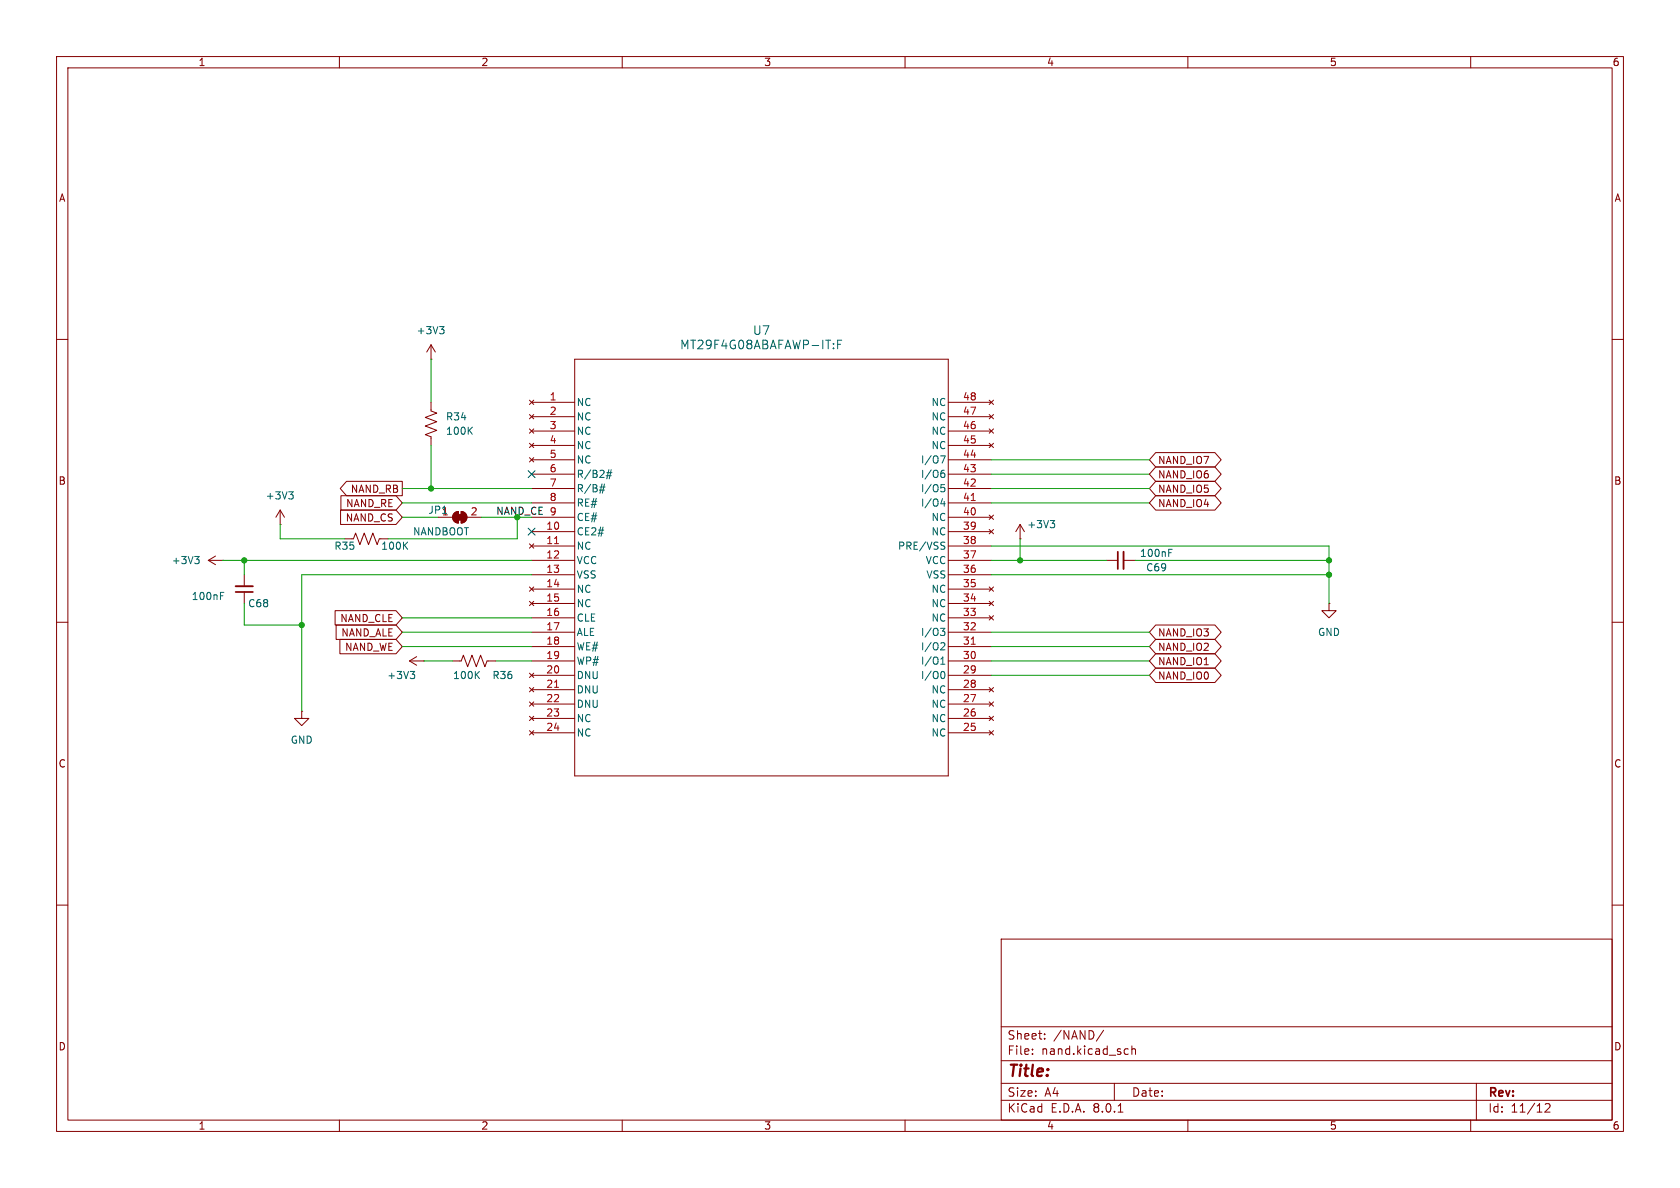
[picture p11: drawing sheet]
(kicad_sch
 (version 20231120)
 (generator "eeschema")
 (generator_version "8.0")
 (paper "A4")
 (lib_symbols
  (symbol "Device:C_Small"
   (pin_numbers hide)
   (pin_names
    (offset 0.254) hide) (exclude_from_sim no) (in_bom yes) (on_board yes)
   (property "Reference" "C" (at 0.254 1.778 0) (effects (font (size 1.27 1.27)) (justify left)))
   (property "Value" "C_Small" (at 0.254 -2.032 0) (effects (font (size 1.27 1.27)) (justify left)))
   (property "Footprint" "" (at 0 0 0) (effects (font (size 1.27 1.27)) (hide yes)))
   (property "Datasheet" "~" (at 0 0 0) (effects (font (size 1.27 1.27)) (hide yes)))
   (property "Description" "Unpolarized capacitor, small symbol" (at 0 0 0) (effects (font (size 1.27 1.27)) (hide yes)))
   (symbol "C_Small_0_1"
    (polyline (pts (xy -1.524 -0.508) (xy 1.524 -0.508)) (stroke (width 0.3302) (type default)) (fill (type none)))
    (polyline (pts (xy -1.524 0.508) (xy 1.524 0.508)) (stroke (width 0.3048) (type default)) (fill (type none))))
   (symbol "C_Small_1_1"
    (pin passive line (at 0 2.54 270) (length 2.032) (name "~" (effects (font (size 1.27 1.27)))) (number "1" (effects (font (size 1.27 1.27)))))
    (pin passive line (at 0 -2.54 90) (length 2.032) (name "~" (effects (font (size 1.27 1.27)))) (number "2" (effects (font (size 1.27 1.27)))))))
  (symbol "Device:R_US"
   (pin_numbers hide)
   (pin_names
    (offset 0)) (exclude_from_sim no) (in_bom yes) (on_board yes)
   (property "Reference" "R" (at 2.54 0 90) (effects (font (size 1.27 1.27))))
   (property "Value" "R_US" (at -2.54 0 90) (effects (font (size 1.27 1.27))))
   (property "Footprint" "" (at 1.016 -0.254 90) (effects (font (size 1.27 1.27)) (hide yes)))
   (property "Datasheet" "~" (at 0 0 0) (effects (font (size 1.27 1.27)) (hide yes)))
   (property "Description" "Resistor, US symbol" (at 0 0 0) (effects (font (size 1.27 1.27)) (hide yes)))
   (symbol "R_US_0_1"
    (polyline (pts (xy 0 -2.286) (xy 0 -2.54)) (stroke (width 0) (type default)) (fill (type none)))
    (polyline (pts (xy 0 2.286) (xy 0 2.54)) (stroke (width 0) (type default)) (fill (type none)))
    (polyline (pts (xy 0 -0.762) (xy 1.016 -1.143) (xy 0 -1.524) (xy -1.016 -1.905) (xy 0 -2.286)) (stroke (width 0) (type default)) (fill (type none)))
    (polyline (pts (xy 0 0.762) (xy 1.016 0.381) (xy 0 0) (xy -1.016 -0.381) (xy 0 -0.762)) (stroke (width 0) (type default)) (fill (type none)))
    (polyline (pts (xy 0 2.286) (xy 1.016 1.905) (xy 0 1.524) (xy -1.016 1.143) (xy 0 0.762)) (stroke (width 0) (type default)) (fill (type none))))
   (symbol "R_US_1_1"
    (pin passive line (at 0 3.81 270) (length 1.27) (name "~" (effects (font (size 1.27 1.27)))) (number "1" (effects (font (size 1.27 1.27)))))
    (pin passive line (at 0 -3.81 90) (length 1.27) (name "~" (effects (font (size 1.27 1.27)))) (number "2" (effects (font (size 1.27 1.27)))))))
  (symbol "GhazanCustom:MT29F4G08ABAEAWP-IT"
   (pin_names
    (offset 0.254)) (exclude_from_sim no) (in_bom yes) (on_board yes)
   (property "Reference" "U" (at 40.64 12.7 0) (effects (font (size 1.524 1.524))))
   (property "Value" "MT29F4G08ABAEAWP-IT:E TR" (at 40.64 10.16 0) (effects (font (size 1.524 1.524))))
   (property "Footprint" "GhazanCustom:TSOPI-48_MRN" (at 0 0 0) (effects (font (size 1.27 1.27)
    (italic yes)) (hide yes)))
   (property "Datasheet" "MT29F4G08ABAEAWP-IT:E TR" (at 0 0 0) (effects (font (size 1.27 1.27)
    (italic yes)) (hide yes)))
   (property "Description" "" (at 0 0 0) (effects (font (size 1.27 1.27)) (hide yes)))
   (symbol "MT29F4G08ABAEAWP-IT_0_1"
    (polyline (pts (xy 7.62 -66.04) (xy 73.66 -66.04)) (stroke (width 0.127) (type default)) (fill (type none)))
    (polyline (pts (xy 7.62 7.62) (xy 7.62 -66.04)) (stroke (width 0.127) (type default)) (fill (type none)))
    (polyline (pts (xy 73.66 -66.04) (xy 73.66 7.62)) (stroke (width 0.127) (type default)) (fill (type none)))
    (polyline (pts (xy 73.66 7.62) (xy 7.62 7.62)) (stroke (width 0.127) (type default)) (fill (type none)))
    (pin no_connect line (at 0 0 0) (length 7.62) (name "NC" (effects (font (size 1.27 1.27)))) (number "1" (effects (font (size 1.27 1.27)))))
    (pin input line (at 0 -22.86 0) (length 7.62) (name "CE2#" (effects (font (size 1.27 1.27)))) (number "10" (effects (font (size 1.27 1.27)))))
    (pin no_connect line (at 0 -25.4 0) (length 7.62) (name "NC" (effects (font (size 1.27 1.27)))) (number "11" (effects (font (size 1.27 1.27)))))
    (pin power_in line (at 0 -27.94 0) (length 7.62) (name "VCC" (effects (font (size 1.27 1.27)))) (number "12" (effects (font (size 1.27 1.27)))))
    (pin power_in line (at 0 -30.48 0) (length 7.62) (name "VSS" (effects (font (size 1.27 1.27)))) (number "13" (effects (font (size 1.27 1.27)))))
    (pin no_connect line (at 0 -33.02 0) (length 7.62) (name "NC" (effects (font (size 1.27 1.27)))) (number "14" (effects (font (size 1.27 1.27)))))
    (pin no_connect line (at 0 -35.56 0) (length 7.62) (name "NC" (effects (font (size 1.27 1.27)))) (number "15" (effects (font (size 1.27 1.27)))))
    (pin input line (at 0 -38.1 0) (length 7.62) (name "CLE" (effects (font (size 1.27 1.27)))) (number "16" (effects (font (size 1.27 1.27)))))
    (pin input line (at 0 -40.64 0) (length 7.62) (name "ALE" (effects (font (size 1.27 1.27)))) (number "17" (effects (font (size 1.27 1.27)))))
    (pin input line (at 0 -43.18 0) (length 7.62) (name "WE#" (effects (font (size 1.27 1.27)))) (number "18" (effects (font (size 1.27 1.27)))))
    (pin input line (at 0 -45.72 0) (length 7.62) (name "WP#" (effects (font (size 1.27 1.27)))) (number "19" (effects (font (size 1.27 1.27)))))
    (pin no_connect line (at 0 -2.54 0) (length 7.62) (name "NC" (effects (font (size 1.27 1.27)))) (number "2" (effects (font (size 1.27 1.27)))))
    (pin no_connect line (at 0 -48.26 0) (length 7.62) (name "DNU" (effects (font (size 1.27 1.27)))) (number "20" (effects (font (size 1.27 1.27)))))
    (pin no_connect line (at 0 -50.8 0) (length 7.62) (name "DNU" (effects (font (size 1.27 1.27)))) (number "21" (effects (font (size 1.27 1.27)))))
    (pin no_connect line (at 0 -53.34 0) (length 7.62) (name "DNU" (effects (font (size 1.27 1.27)))) (number "22" (effects (font (size 1.27 1.27)))))
    (pin no_connect line (at 0 -55.88 0) (length 7.62) (name "NC" (effects (font (size 1.27 1.27)))) (number "23" (effects (font (size 1.27 1.27)))))
    (pin no_connect line (at 0 -58.42 0) (length 7.62) (name "NC" (effects (font (size 1.27 1.27)))) (number "24" (effects (font (size 1.27 1.27)))))
    (pin no_connect line (at 81.28 -58.42 180) (length 7.62) (name "NC" (effects (font (size 1.27 1.27)))) (number "25" (effects (font (size 1.27 1.27)))))
    (pin no_connect line (at 81.28 -55.88 180) (length 7.62) (name "NC" (effects (font (size 1.27 1.27)))) (number "26" (effects (font (size 1.27 1.27)))))
    (pin no_connect line (at 81.28 -53.34 180) (length 7.62) (name "NC" (effects (font (size 1.27 1.27)))) (number "27" (effects (font (size 1.27 1.27)))))
    (pin no_connect line (at 81.28 -50.8 180) (length 7.62) (name "NC" (effects (font (size 1.27 1.27)))) (number "28" (effects (font (size 1.27 1.27)))))
    (pin bidirectional line (at 81.28 -48.26 180) (length 7.62) (name "I/O0" (effects (font (size 1.27 1.27)))) (number "29" (effects (font (size 1.27 1.27)))))
    (pin no_connect line (at 0 -5.08 0) (length 7.62) (name "NC" (effects (font (size 1.27 1.27)))) (number "3" (effects (font (size 1.27 1.27)))))
    (pin bidirectional line (at 81.28 -45.72 180) (length 7.62) (name "I/O1" (effects (font (size 1.27 1.27)))) (number "30" (effects (font (size 1.27 1.27)))))
    (pin bidirectional line (at 81.28 -43.18 180) (length 7.62) (name "I/O2" (effects (font (size 1.27 1.27)))) (number "31" (effects (font (size 1.27 1.27)))))
    (pin bidirectional line (at 81.28 -40.64 180) (length 7.62) (name "I/O3" (effects (font (size 1.27 1.27)))) (number "32" (effects (font (size 1.27 1.27)))))
    (pin no_connect line (at 81.28 -38.1 180) (length 7.62) (name "NC" (effects (font (size 1.27 1.27)))) (number "33" (effects (font (size 1.27 1.27)))))
    (pin no_connect line (at 81.28 -35.56 180) (length 7.62) (name "NC" (effects (font (size 1.27 1.27)))) (number "34" (effects (font (size 1.27 1.27)))))
    (pin no_connect line (at 81.28 -33.02 180) (length 7.62) (name "NC" (effects (font (size 1.27 1.27)))) (number "35" (effects (font (size 1.27 1.27)))))
    (pin power_in line (at 81.28 -30.48 180) (length 7.62) (name "VSS" (effects (font (size 1.27 1.27)))) (number "36" (effects (font (size 1.27 1.27)))))
    (pin power_in line (at 81.28 -27.94 180) (length 7.62) (name "VCC" (effects (font (size 1.27 1.27)))) (number "37" (effects (font (size 1.27 1.27)))))
    (pin power_in line (at 81.28 -25.4 180) (length 7.62) (name "PRE/VSS" (effects (font (size 1.27 1.27)))) (number "38" (effects (font (size 1.27 1.27)))))
    (pin no_connect line (at 81.28 -22.86 180) (length 7.62) (name "NC" (effects (font (size 1.27 1.27)))) (number "39" (effects (font (size 1.27 1.27)))))
    (pin no_connect line (at 0 -7.62 0) (length 7.62) (name "NC" (effects (font (size 1.27 1.27)))) (number "4" (effects (font (size 1.27 1.27)))))
    (pin no_connect line (at 81.28 -20.32 180) (length 7.62) (name "NC" (effects (font (size 1.27 1.27)))) (number "40" (effects (font (size 1.27 1.27)))))
    (pin bidirectional line (at 81.28 -17.78 180) (length 7.62) (name "I/O4" (effects (font (size 1.27 1.27)))) (number "41" (effects (font (size 1.27 1.27)))))
    (pin bidirectional line (at 81.28 -15.24 180) (length 7.62) (name "I/O5" (effects (font (size 1.27 1.27)))) (number "42" (effects (font (size 1.27 1.27)))))
    (pin bidirectional line (at 81.28 -12.7 180) (length 7.62) (name "I/O6" (effects (font (size 1.27 1.27)))) (number "43" (effects (font (size 1.27 1.27)))))
    (pin bidirectional line (at 81.28 -10.16 180) (length 7.62) (name "I/O7" (effects (font (size 1.27 1.27)))) (number "44" (effects (font (size 1.27 1.27)))))
    (pin no_connect line (at 81.28 -7.62 180) (length 7.62) (name "NC" (effects (font (size 1.27 1.27)))) (number "45" (effects (font (size 1.27 1.27)))))
    (pin no_connect line (at 81.28 -5.08 180) (length 7.62) (name "NC" (effects (font (size 1.27 1.27)))) (number "46" (effects (font (size 1.27 1.27)))))
    (pin no_connect line (at 81.28 -2.54 180) (length 7.62) (name "NC" (effects (font (size 1.27 1.27)))) (number "47" (effects (font (size 1.27 1.27)))))
    (pin no_connect line (at 81.28 0 180) (length 7.62) (name "NC" (effects (font (size 1.27 1.27)))) (number "48" (effects (font (size 1.27 1.27)))))
    (pin no_connect line (at 0 -10.16 0) (length 7.62) (name "NC" (effects (font (size 1.27 1.27)))) (number "5" (effects (font (size 1.27 1.27)))))
    (pin output line (at 0 -12.7 0) (length 7.62) (name "R/B2#" (effects (font (size 1.27 1.27)))) (number "6" (effects (font (size 1.27 1.27)))))
    (pin output line (at 0 -15.24 0) (length 7.62) (name "R/B#" (effects (font (size 1.27 1.27)))) (number "7" (effects (font (size 1.27 1.27)))))
    (pin input line (at 0 -17.78 0) (length 7.62) (name "RE#" (effects (font (size 1.27 1.27)))) (number "8" (effects (font (size 1.27 1.27)))))
    (pin input line (at 0 -20.32 0) (length 7.62) (name "CE#" (effects (font (size 1.27 1.27)))) (number "9" (effects (font (size 1.27 1.27)))))))
  (symbol "Jumper:SolderJumper_2_Bridged"
   (pin_names
    (offset 0) hide) (exclude_from_sim no) (in_bom yes) (on_board yes)
   (property "Reference" "JP" (at 0 2.032 0) (effects (font (size 1.27 1.27))))
   (property "Value" "SolderJumper_2_Bridged" (at 0 -2.54 0) (effects (font (size 1.27 1.27))))
   (property "Footprint" "" (at 0 0 0) (effects (font (size 1.27 1.27)) (hide yes)))
   (property "Datasheet" "~" (at 0 0 0) (effects (font (size 1.27 1.27)) (hide yes)))
   (property "Description" "Solder Jumper, 2-pole, closed/bridged" (at 0 0 0) (effects (font (size 1.27 1.27)) (hide yes)))
   (symbol "SolderJumper_2_Bridged_0_1"
    (rectangle (start -0.508 0.508) (end 0.508 -0.508) (stroke (width 0) (type default)) (fill (type outline)))
    (arc (start -0.254 1.016) (mid -1.2656 0) (end -0.254 -1.016) (stroke (width 0) (type default)) (fill (type none)))
    (arc (start -0.254 1.016) (mid -1.2656 0) (end -0.254 -1.016) (stroke (width 0) (type default)) (fill (type outline)))
    (polyline (pts (xy -0.254 1.016) (xy -0.254 -1.016)) (stroke (width 0) (type default)) (fill (type none)))
    (polyline (pts (xy 0.254 1.016) (xy 0.254 -1.016)) (stroke (width 0) (type default)) (fill (type none)))
    (arc (start 0.254 -1.016) (mid 1.2656 0) (end 0.254 1.016) (stroke (width 0) (type default)) (fill (type none)))
    (arc (start 0.254 -1.016) (mid 1.2656 0) (end 0.254 1.016) (stroke (width 0) (type default)) (fill (type outline))))
   (symbol "SolderJumper_2_Bridged_1_1"
    (pin passive line (at -3.81 0 0) (length 2.54) (name "A" (effects (font (size 1.27 1.27)))) (number "1" (effects (font (size 1.27 1.27)))))
    (pin passive line (at 3.81 0 180) (length 2.54) (name "B" (effects (font (size 1.27 1.27)))) (number "2" (effects (font (size 1.27 1.27)))))))
  (symbol "power:+3V3"
   (power)
   (pin_numbers hide)
   (pin_names
    (offset 0) hide) (exclude_from_sim no) (in_bom yes) (on_board yes)
   (property "Reference" "#PWR" (at 0 -3.81 0) (effects (font (size 1.27 1.27)) (hide yes)))
   (property "Value" "+3V3" (at 0 3.556 0) (effects (font (size 1.27 1.27))))
   (property "Footprint" "" (at 0 0 0) (effects (font (size 1.27 1.27)) (hide yes)))
   (property "Datasheet" "" (at 0 0 0) (effects (font (size 1.27 1.27)) (hide yes)))
   (property "Description" "Power symbol creates a global label with name \"+3V3\"" (at 0 0 0) (effects (font (size 1.27 1.27)) (hide yes)))
   (symbol "+3V3_0_1"
    (polyline (pts (xy -0.762 1.27) (xy 0 2.54)) (stroke (width 0) (type default)) (fill (type none)))
    (polyline (pts (xy 0 0) (xy 0 2.54)) (stroke (width 0) (type default)) (fill (type none)))
    (polyline (pts (xy 0 2.54) (xy 0.762 1.27)) (stroke (width 0) (type default)) (fill (type none))))
   (symbol "+3V3_1_1"
    (pin power_in line (at 0 0 90) (length 0) (name "~" (effects (font (size 1.27 1.27)))) (number "1" (effects (font (size 1.27 1.27)))))))
  (symbol "power:GND"
   (power)
   (pin_numbers hide)
   (pin_names
    (offset 0) hide) (exclude_from_sim no) (in_bom yes) (on_board yes)
   (property "Reference" "#PWR" (at 0 -6.35 0) (effects (font (size 1.27 1.27)) (hide yes)))
   (property "Value" "GND" (at 0 -3.81 0) (effects (font (size 1.27 1.27))))
   (property "Footprint" "" (at 0 0 0) (effects (font (size 1.27 1.27)) (hide yes)))
   (property "Datasheet" "" (at 0 0 0) (effects (font (size 1.27 1.27)) (hide yes)))
   (property "Description" "Power symbol creates a global label with name \"GND\" , ground" (at 0 0 0) (effects (font (size 1.27 1.27)) (hide yes)))
   (symbol "GND_0_1"
    (polyline (pts (xy 0 0) (xy 0 -1.27) (xy 1.27 -1.27) (xy 0 -2.54) (xy -1.27 -1.27) (xy 0 -1.27)) (stroke (width 0) (type default)) (fill (type none))))
   (symbol "GND_1_1"
    (pin power_in line (at 0 0 270) (length 0) (name "~" (effects (font (size 1.27 1.27)))) (number "1" (effects (font (size 1.27 1.27))))))))
 (junction
  (at 180.34 99.06)
  (diameter 0)
  (color 0 0 0 0))
 (junction
  (at 91.44 91.44)
  (diameter 0)
  (color 0 0 0 0))
 (junction
  (at 76.2 86.36)
  (diameter 0)
  (color 0 0 0 0))
 (junction
  (at 53.34 110.49)
  (diameter 0)
  (color 0 0 0 0))
 (junction
  (at 234.95 99.06)
  (diameter 0)
  (color 0 0 0 0))
 (junction
  (at 234.95 101.6)
  (diameter 0)
  (color 0 0 0 0))
 (junction
  (at 43.18 99.06)
  (diameter 0)
  (color 0 0 0 0))
 (no_connect
  (at 93.98 83.82))
 (no_connect
  (at 93.98 93.98))
 (wire
  (pts (xy 49.53 92.71) (xy 49.53 95.25))
  (stroke (width 0) (type default)))
 (wire
  (pts (xy 53.34 110.49) (xy 53.34 125.73))
  (stroke (width 0) (type default)))
 (wire
  (pts (xy 43.18 110.49) (xy 53.34 110.49))
  (stroke (width 0) (type default)))
 (wire
  (pts (xy 175.26 81.28) (xy 203.2 81.28))
  (stroke (width 0) (type default)))
 (wire
  (pts (xy 39.37 99.06) (xy 43.18 99.06))
  (stroke (width 0) (type default)))
 (wire
  (pts (xy 74.93 116.84) (xy 80.01 116.84))
  (stroke (width 0) (type default)))
 (wire
  (pts (xy 76.2 86.36) (xy 93.98 86.36))
  (stroke (width 0) (type default)))
 (wire
  (pts (xy 76.2 78.74) (xy 76.2 86.36))
  (stroke (width 0) (type default)))
 (wire
  (pts (xy 175.26 116.84) (xy 203.2 116.84))
  (stroke (width 0) (type default)))
 (wire
  (pts (xy 175.26 101.6) (xy 234.95 101.6))
  (stroke (width 0) (type default)))
 (wire
  (pts (xy 91.44 91.44) (xy 93.98 91.44))
  (stroke (width 0) (type default)))
 (wire
  (pts (xy 76.2 63.5) (xy 76.2 71.12))
  (stroke (width 0) (type default)))
 (wire
  (pts (xy 234.95 101.6) (xy 234.95 106.68))
  (stroke (width 0) (type default)))
 (wire
  (pts (xy 175.26 96.52) (xy 234.95 96.52))
  (stroke (width 0) (type default)))
 (wire
  (pts (xy 71.12 88.9) (xy 93.98 88.9))
  (stroke (width 0) (type default)))
 (wire
  (pts (xy 68.58 95.25) (xy 91.44 95.25))
  (stroke (width 0) (type default)))
 (wire
  (pts (xy 175.26 83.82) (xy 203.2 83.82))
  (stroke (width 0) (type default)))
 (wire
  (pts (xy 180.34 99.06) (xy 195.58 99.06))
  (stroke (width 0) (type default)))
 (wire
  (pts (xy 71.12 91.44) (xy 77.47 91.44))
  (stroke (width 0) (type default)))
 (wire
  (pts (xy 71.12 111.76) (xy 93.98 111.76))
  (stroke (width 0) (type default)))
 (wire
  (pts (xy 93.98 101.6) (xy 53.34 101.6))
  (stroke (width 0) (type default)))
 (wire
  (pts (xy 71.12 109.22) (xy 93.98 109.22))
  (stroke (width 0) (type default)))
 (wire
  (pts (xy 43.18 106.68) (xy 43.18 110.49))
  (stroke (width 0) (type default)))
 (wire
  (pts (xy 85.09 91.44) (xy 91.44 91.44))
  (stroke (width 0) (type default)))
 (wire
  (pts (xy 234.95 96.52) (xy 234.95 99.06))
  (stroke (width 0) (type default)))
 (wire
  (pts (xy 200.66 99.06) (xy 234.95 99.06))
  (stroke (width 0) (type default)))
 (wire
  (pts (xy 71.12 86.36) (xy 76.2 86.36))
  (stroke (width 0) (type default)))
 (wire
  (pts (xy 234.95 99.06) (xy 234.95 101.6))
  (stroke (width 0) (type default)))
 (wire
  (pts (xy 175.26 88.9) (xy 203.2 88.9))
  (stroke (width 0) (type default)))
 (wire
  (pts (xy 60.96 95.25) (xy 49.53 95.25))
  (stroke (width 0) (type default)))
 (wire
  (pts (xy 43.18 99.06) (xy 43.18 101.6))
  (stroke (width 0) (type default)))
 (wire
  (pts (xy 71.12 114.3) (xy 93.98 114.3))
  (stroke (width 0) (type default)))
 (wire
  (pts (xy 175.26 111.76) (xy 203.2 111.76))
  (stroke (width 0) (type default)))
 (wire
  (pts (xy 175.26 119.38) (xy 203.2 119.38))
  (stroke (width 0) (type default)))
 (wire
  (pts (xy 175.26 99.06) (xy 180.34 99.06))
  (stroke (width 0) (type default)))
 (wire
  (pts (xy 53.34 101.6) (xy 53.34 110.49))
  (stroke (width 0) (type default)))
 (wire
  (pts (xy 180.34 95.25) (xy 180.34 99.06))
  (stroke (width 0) (type default)))
 (wire
  (pts (xy 91.44 91.44) (xy 91.44 95.25))
  (stroke (width 0) (type default)))
 (wire
  (pts (xy 87.63 116.84) (xy 93.98 116.84))
  (stroke (width 0) (type default)))
 (wire
  (pts (xy 175.26 114.3) (xy 203.2 114.3))
  (stroke (width 0) (type default)))
 (wire
  (pts (xy 43.18 99.06) (xy 93.98 99.06))
  (stroke (width 0) (type default)))
 (wire
  (pts (xy 175.26 86.36) (xy 203.2 86.36))
  (stroke (width 0) (type default)))
 (label "NAND_CE"
  (at 87.63 91.44 0)
  (fields_autoplaced yes)
  (effects (font (size 1.27 1.27)) (justify left bottom)))
 (global_label "NAND_CLE"
  (shape input)
  (at 71.12 109.22 180)
  (fields_autoplaced yes)
  (effects (font (size 1.27 1.27)) (justify right))
  (property "Intersheetrefs" "${INTERSHEET_REFS}" (at 58.7005 109.22 0) (effects (font (size 1.27 1.27)) (justify right) (hide yes))))
 (global_label "NAND_RB"
  (shape output)
  (at 71.12 86.36 180)
  (fields_autoplaced yes)
  (effects (font (size 1.27 1.27)) (justify right))
  (property "Intersheetrefs" "${INTERSHEET_REFS}" (at 59.6076 86.36 0) (effects (font (size 1.27 1.27)) (justify right) (hide yes))))
 (global_label "NAND_IO6"
  (shape bidirectional)
  (at 203.2 83.82 0)
  (fields_autoplaced yes)
  (effects (font (size 1.27 1.27)) (justify left))
  (property "Intersheetrefs" "${INTERSHEET_REFS}" (at 216.4285 83.82 0) (effects (font (size 1.27 1.27)) (justify left) (hide yes))))
 (global_label "NAND_WE"
  (shape input)
  (at 71.12 114.3 180)
  (fields_autoplaced yes)
  (effects (font (size 1.27 1.27)) (justify right))
  (property "Intersheetrefs" "${INTERSHEET_REFS}" (at 59.5472 114.3 0) (effects (font (size 1.27 1.27)) (justify right) (hide yes))))
 (global_label "NAND_IO7"
  (shape bidirectional)
  (at 203.2 81.28 0)
  (fields_autoplaced yes)
  (effects (font (size 1.27 1.27)) (justify left))
  (property "Intersheetrefs" "${INTERSHEET_REFS}" (at 216.4285 81.28 0) (effects (font (size 1.27 1.27)) (justify left) (hide yes))))
 (global_label "NAND_ALE"
  (shape input)
  (at 71.12 111.76 180)
  (fields_autoplaced yes)
  (effects (font (size 1.27 1.27)) (justify right))
  (property "Intersheetrefs" "${INTERSHEET_REFS}" (at 58.8819 111.76 0) (effects (font (size 1.27 1.27)) (justify right) (hide yes))))
 (global_label "NAND_IO3"
  (shape bidirectional)
  (at 203.2 111.76 0)
  (fields_autoplaced yes)
  (effects (font (size 1.27 1.27)) (justify left))
  (property "Intersheetrefs" "${INTERSHEET_REFS}" (at 216.4285 111.76 0) (effects (font (size 1.27 1.27)) (justify left) (hide yes))))
 (global_label "NAND_IO4"
  (shape bidirectional)
  (at 203.2 88.9 0)
  (fields_autoplaced yes)
  (effects (font (size 1.27 1.27)) (justify left))
  (property "Intersheetrefs" "${INTERSHEET_REFS}" (at 216.4285 88.9 0) (effects (font (size 1.27 1.27)) (justify left) (hide yes))))
 (global_label "NAND_IO1"
  (shape bidirectional)
  (at 203.2 116.84 0)
  (fields_autoplaced yes)
  (effects (font (size 1.27 1.27)) (justify left))
  (property "Intersheetrefs" "${INTERSHEET_REFS}" (at 216.4285 116.84 0) (effects (font (size 1.27 1.27)) (justify left) (hide yes))))
 (global_label "NAND_RE"
  (shape input)
  (at 71.12 88.9 180)
  (fields_autoplaced yes)
  (effects (font (size 1.27 1.27)) (justify right))
  (property "Intersheetrefs" "${INTERSHEET_REFS}" (at 59.7286 88.9 0) (effects (font (size 1.27 1.27)) (justify right) (hide yes))))
 (global_label "NAND_IO2"
  (shape bidirectional)
  (at 203.2 114.3 0)
  (fields_autoplaced yes)
  (effects (font (size 1.27 1.27)) (justify left))
  (property "Intersheetrefs" "${INTERSHEET_REFS}" (at 216.4285 114.3 0) (effects (font (size 1.27 1.27)) (justify left) (hide yes))))
 (global_label "NAND_IO0"
  (shape bidirectional)
  (at 203.2 119.38 0)
  (fields_autoplaced yes)
  (effects (font (size 1.27 1.27)) (justify left))
  (property "Intersheetrefs" "${INTERSHEET_REFS}" (at 216.4285 119.38 0) (effects (font (size 1.27 1.27)) (justify left) (hide yes))))
 (global_label "NAND_IO5"
  (shape bidirectional)
  (at 203.2 86.36 0)
  (fields_autoplaced yes)
  (effects (font (size 1.27 1.27)) (justify left))
  (property "Intersheetrefs" "${INTERSHEET_REFS}" (at 216.4285 86.36 0) (effects (font (size 1.27 1.27)) (justify left) (hide yes))))
 (global_label "NAND_CS"
  (shape input)
  (at 71.12 91.44 180)
  (fields_autoplaced yes)
  (effects (font (size 1.27 1.27)) (justify right))
  (property "Intersheetrefs" "${INTERSHEET_REFS}" (at 59.6681 91.44 0) (effects (font (size 1.27 1.27)) (justify right) (hide yes))))
 (symbol
  (lib_id "power:+3V3")
  (at 76.2 63.5 0)
  (unit 1)
  (exclude_from_sim no)
  (in_bom yes)
  (on_board yes)
  (dnp no)
  (fields_autoplaced yes)
  (property "Reference" "#PWR077" (at 76.2 67.31 0) (effects (font (size 1.27 1.27)) (hide yes)))
  (property "Value" "+3V3" (at 76.2 58.42 0) (effects (font (size 1.27 1.27))))
  (property "Footprint" "" (at 76.2 63.5 0) (effects (font (size 1.27 1.27)) (hide yes)))
  (property "Datasheet" "" (at 76.2 63.5 0) (effects (font (size 1.27 1.27)) (hide yes)))
  (property "Description" "Power symbol creates a global label with name \"+3V3\"" (at 76.2 63.5 0) (effects (font (size 1.27 1.27)) (hide yes)))
  (pin "1"))
 (symbol
  (lib_id "GhazanCustom:MT29F4G08ABAEAWP-IT")
  (at 93.98 71.12 0)
  (unit 1)
  (exclude_from_sim no)
  (in_bom yes)
  (on_board yes)
  (dnp no)
  (fields_autoplaced yes)
  (property "Reference" "U7" (at 134.62 58.42 0) (effects (font (size 1.524 1.524))))
  (property "Value" "MT29F4G08ABAFAWP-IT:F" (at 134.62 60.96 0) (effects (font (size 1.524 1.524))))
  (property "Footprint" "GhazanCustom:TSOPI-48_MRN" (at 93.98 71.12 0) (effects (font (size 1.27 1.27)
    (italic yes)) (hide yes)))
  (property "Datasheet" "MT29F4G08ABAFAWP-IT:F" (at 93.98 71.12 0) (effects (font (size 1.27 1.27)
    (italic yes)) (hide yes)))
  (property "Description" "" (at 93.98 71.12 0) (effects (font (size 1.27 1.27)) (hide yes)))
  (pin "17")
  (pin "18")
  (pin "19")
  (pin "2")
  (pin "20")
  (pin "21")
  (pin "22")
  (pin "33")
  (pin "34")
  (pin "35")
  (pin "36")
  (pin "37")
  (pin "38")
  (pin "39")
  (pin "4")
  (pin "40")
  (pin "41")
  (pin "42")
  (pin "43")
  (pin "44")
  (pin "45")
  (pin "46")
  (pin "47")
  (pin "48")
  (pin "5")
  (pin "6")
  (pin "7")
  (pin "8")
  (pin "9")
  (pin "1")
  (pin "10")
  (pin "11")
  (pin "12")
  (pin "13")
  (pin "14")
  (pin "15")
  (pin "16")
  (pin "23")
  (pin "24")
  (pin "25")
  (pin "26")
  (pin "27")
  (pin "28")
  (pin "29")
  (pin "3")
  (pin "30")
  (pin "31")
  (pin "32"))
 (symbol
  (lib_id "power:+3V3")
  (at 49.53 92.71 0)
  (unit 1)
  (exclude_from_sim no)
  (in_bom yes)
  (on_board yes)
  (dnp no)
  (fields_autoplaced yes)
  (property "Reference" "#PWR078" (at 49.53 96.52 0) (effects (font (size 1.27 1.27)) (hide yes)))
  (property "Value" "+3V3" (at 49.53 87.63 0) (effects (font (size 1.27 1.27))))
  (property "Footprint" "" (at 49.53 92.71 0) (effects (font (size 1.27 1.27)) (hide yes)))
  (property "Datasheet" "" (at 49.53 92.71 0) (effects (font (size 1.27 1.27)) (hide yes)))
  (property "Description" "Power symbol creates a global label with name \"+3V3\"" (at 49.53 92.71 0) (effects (font (size 1.27 1.27)) (hide yes)))
  (pin "1"))
 (symbol
  (lib_id "Device:R_US")
  (at 76.2 74.93 0)
  (unit 1)
  (exclude_from_sim no)
  (in_bom yes)
  (on_board yes)
  (dnp no)
  (fields_autoplaced yes)
  (property "Reference" "R34" (at 78.74 73.66 0) (effects (font (size 1.27 1.27)) (justify left)))
  (property "Value" "100K" (at 78.74 76.2 0) (effects (font (size 1.27 1.27)) (justify left)))
  (property "Footprint" "Resistor_SMD:R_0805_2012Metric" (at 77.216 75.184 90) (effects (font (size 1.27 1.27)) (hide yes)))
  (property "Datasheet" "~" (at 76.2 74.93 0) (effects (font (size 1.27 1.27)) (hide yes)))
  (property "Description" "Resistor, US symbol" (at 76.2 74.93 0) (effects (font (size 1.27 1.27)) (hide yes)))
  (pin "2")
  (pin "1"))
 (symbol
  (lib_id "power:GND")
  (at 53.34 125.73 0)
  (unit 1)
  (exclude_from_sim no)
  (in_bom yes)
  (on_board yes)
  (dnp no)
  (fields_autoplaced yes)
  (property "Reference" "#PWR075" (at 53.34 132.08 0) (effects (font (size 1.27 1.27)) (hide yes)))
  (property "Value" "GND" (at 53.34 130.81 0) (effects (font (size 1.27 1.27))))
  (property "Footprint" "" (at 53.34 125.73 0) (effects (font (size 1.27 1.27)) (hide yes)))
  (property "Datasheet" "" (at 53.34 125.73 0) (effects (font (size 1.27 1.27)) (hide yes)))
  (property "Description" "Power symbol creates a global label with name \"GND\" , ground" (at 53.34 125.73 0) (effects (font (size 1.27 1.27)) (hide yes)))
  (pin "1"))
 (symbol
  (lib_id "power:+3V3")
  (at 74.93 116.84 90)
  (unit 1)
  (exclude_from_sim no)
  (in_bom yes)
  (on_board yes)
  (dnp no)
  (property "Reference" "#PWR079" (at 78.74 116.84 0) (effects (font (size 1.27 1.27)) (hide yes)))
  (property "Value" "+3V3" (at 73.66 119.38 90) (effects (font (size 1.27 1.27)) (justify left)))
  (property "Footprint" "" (at 74.93 116.84 0) (effects (font (size 1.27 1.27)) (hide yes)))
  (property "Datasheet" "" (at 74.93 116.84 0) (effects (font (size 1.27 1.27)) (hide yes)))
  (property "Description" "Power symbol creates a global label with name \"+3V3\"" (at 74.93 116.84 0) (effects (font (size 1.27 1.27)) (hide yes)))
  (pin "1"))
 (symbol
  (lib_id "Device:C_Small")
  (at 198.12 99.06 90)
  (unit 1)
  (exclude_from_sim no)
  (in_bom yes)
  (on_board yes)
  (dnp no)
  (property "Reference" "C69" (at 204.47 100.33 90) (effects (font (size 1.27 1.27))))
  (property "Value" "100nF" (at 204.47 97.79 90) (effects (font (size 1.27 1.27))))
  (property "Footprint" "Capacitor_SMD:C_0805_2012Metric" (at 198.12 99.06 0) (effects (font (size 1.27 1.27)) (hide yes)))
  (property "Datasheet" "~" (at 198.12 99.06 0) (effects (font (size 1.27 1.27)) (hide yes)))
  (property "Description" "Unpolarized capacitor, small symbol" (at 198.12 99.06 0) (effects (font (size 1.27 1.27)) (hide yes)))
  (pin "2")
  (pin "1"))
 (symbol
  (lib_id "Device:R_US")
  (at 64.77 95.25 90)
  (unit 1)
  (exclude_from_sim no)
  (in_bom yes)
  (on_board yes)
  (dnp no)
  (property "Reference" "R35" (at 60.96 96.52 90) (effects (font (size 1.27 1.27))))
  (property "Value" "100K" (at 69.85 96.52 90) (effects (font (size 1.27 1.27))))
  (property "Footprint" "Resistor_SMD:R_0805_2012Metric" (at 65.024 94.234 90) (effects (font (size 1.27 1.27)) (hide yes)))
  (property "Datasheet" "~" (at 64.77 95.25 0) (effects (font (size 1.27 1.27)) (hide yes)))
  (property "Description" "Resistor, US symbol" (at 64.77 95.25 0) (effects (font (size 1.27 1.27)) (hide yes)))
  (pin "2")
  (pin "1"))
 (symbol
  (lib_id "power:+3V3")
  (at 180.34 95.25 0)
  (unit 1)
  (exclude_from_sim no)
  (in_bom yes)
  (on_board yes)
  (dnp no)
  (property "Reference" "#PWR0103" (at 180.34 99.06 0) (effects (font (size 1.27 1.27)) (hide yes)))
  (property "Value" "+3V3" (at 184.15 92.71 0) (effects (font (size 1.27 1.27))))
  (property "Footprint" "" (at 180.34 95.25 0) (effects (font (size 1.27 1.27)) (hide yes)))
  (property "Datasheet" "" (at 180.34 95.25 0) (effects (font (size 1.27 1.27)) (hide yes)))
  (property "Description" "Power symbol creates a global label with name \"+3V3\"" (at 180.34 95.25 0) (effects (font (size 1.27 1.27)) (hide yes)))
  (pin "1"))
 (symbol
  (lib_id "power:+3V3")
  (at 39.37 99.06 90)
  (unit 1)
  (exclude_from_sim no)
  (in_bom yes)
  (on_board yes)
  (dnp no)
  (fields_autoplaced yes)
  (property "Reference" "#PWR074" (at 43.18 99.06 0) (effects (font (size 1.27 1.27)) (hide yes)))
  (property "Value" "+3V3" (at 35.56 99.06 90) (effects (font (size 1.27 1.27)) (justify left)))
  (property "Footprint" "" (at 39.37 99.06 0) (effects (font (size 1.27 1.27)) (hide yes)))
  (property "Datasheet" "" (at 39.37 99.06 0) (effects (font (size 1.27 1.27)) (hide yes)))
  (property "Description" "Power symbol creates a global label with name \"+3V3\"" (at 39.37 99.06 0) (effects (font (size 1.27 1.27)) (hide yes)))
  (pin "1"))
 (symbol
  (lib_id "Device:C_Small")
  (at 43.18 104.14 180)
  (unit 1)
  (exclude_from_sim no)
  (in_bom yes)
  (on_board yes)
  (dnp no)
  (property "Reference" "C68" (at 45.72 106.68 0) (effects (font (size 1.27 1.27))))
  (property "Value" "100nF" (at 36.83 105.41 0) (effects (font (size 1.27 1.27))))
  (property "Footprint" "Capacitor_SMD:C_0805_2012Metric" (at 43.18 104.14 0) (effects (font (size 1.27 1.27)) (hide yes)))
  (property "Datasheet" "~" (at 43.18 104.14 0) (effects (font (size 1.27 1.27)) (hide yes)))
  (property "Description" "Unpolarized capacitor, small symbol" (at 43.18 104.14 0) (effects (font (size 1.27 1.27)) (hide yes)))
  (pin "2")
  (pin "1"))
 (symbol
  (lib_id "power:GND")
  (at 234.95 106.68 0)
  (unit 1)
  (exclude_from_sim no)
  (in_bom yes)
  (on_board yes)
  (dnp no)
  (fields_autoplaced yes)
  (property "Reference" "#PWR076" (at 234.95 113.03 0) (effects (font (size 1.27 1.27)) (hide yes)))
  (property "Value" "GND" (at 234.95 111.76 0) (effects (font (size 1.27 1.27))))
  (property "Footprint" "" (at 234.95 106.68 0) (effects (font (size 1.27 1.27)) (hide yes)))
  (property "Datasheet" "" (at 234.95 106.68 0) (effects (font (size 1.27 1.27)) (hide yes)))
  (property "Description" "Power symbol creates a global label with name \"GND\" , ground" (at 234.95 106.68 0) (effects (font (size 1.27 1.27)) (hide yes)))
  (pin "1"))
 (symbol
  (lib_id "Jumper:SolderJumper_2_Bridged")
  (at 81.28 91.44 0)
  (unit 1)
  (exclude_from_sim no)
  (in_bom yes)
  (on_board yes)
  (dnp no)
  (property "Reference" "JP1" (at 77.47 90.17 0) (effects (font (size 1.27 1.27))))
  (property "Value" "NANDBOOT" (at 77.978 93.98 0) (effects (font (size 1.27 1.27))))
  (property "Footprint" "Jumper:SolderJumper-2_P1.3mm_Bridged_RoundedPad1.0x1.5mm" (at 81.28 91.44 0) (effects (font (size 1.27 1.27)) (hide yes)))
  (property "Datasheet" "~" (at 81.28 91.44 0) (effects (font (size 1.27 1.27)) (hide yes)))
  (property "Description" "Solder Jumper, 2-pole, closed/bridged" (at 81.28 91.44 0) (effects (font (size 1.27 1.27)) (hide yes)))
  (pin "1")
  (pin "2"))
 (symbol
  (lib_id "Device:R_US")
  (at 83.82 116.84 90)
  (unit 1)
  (exclude_from_sim no)
  (in_bom yes)
  (on_board yes)
  (dnp no)
  (property "Reference" "R36" (at 88.9 119.38 90) (effects (font (size 1.27 1.27))))
  (property "Value" "100K" (at 82.55 119.38 90) (effects (font (size 1.27 1.27))))
  (property "Footprint" "Resistor_SMD:R_0805_2012Metric" (at 84.074 115.824 90) (effects (font (size 1.27 1.27)) (hide yes)))
  (property "Datasheet" "~" (at 83.82 116.84 0) (effects (font (size 1.27 1.27)) (hide yes)))
  (property "Description" "Resistor, US symbol" (at 83.82 116.84 0) (effects (font (size 1.27 1.27)) (hide yes)))
  (pin "2")
  (pin "1")))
